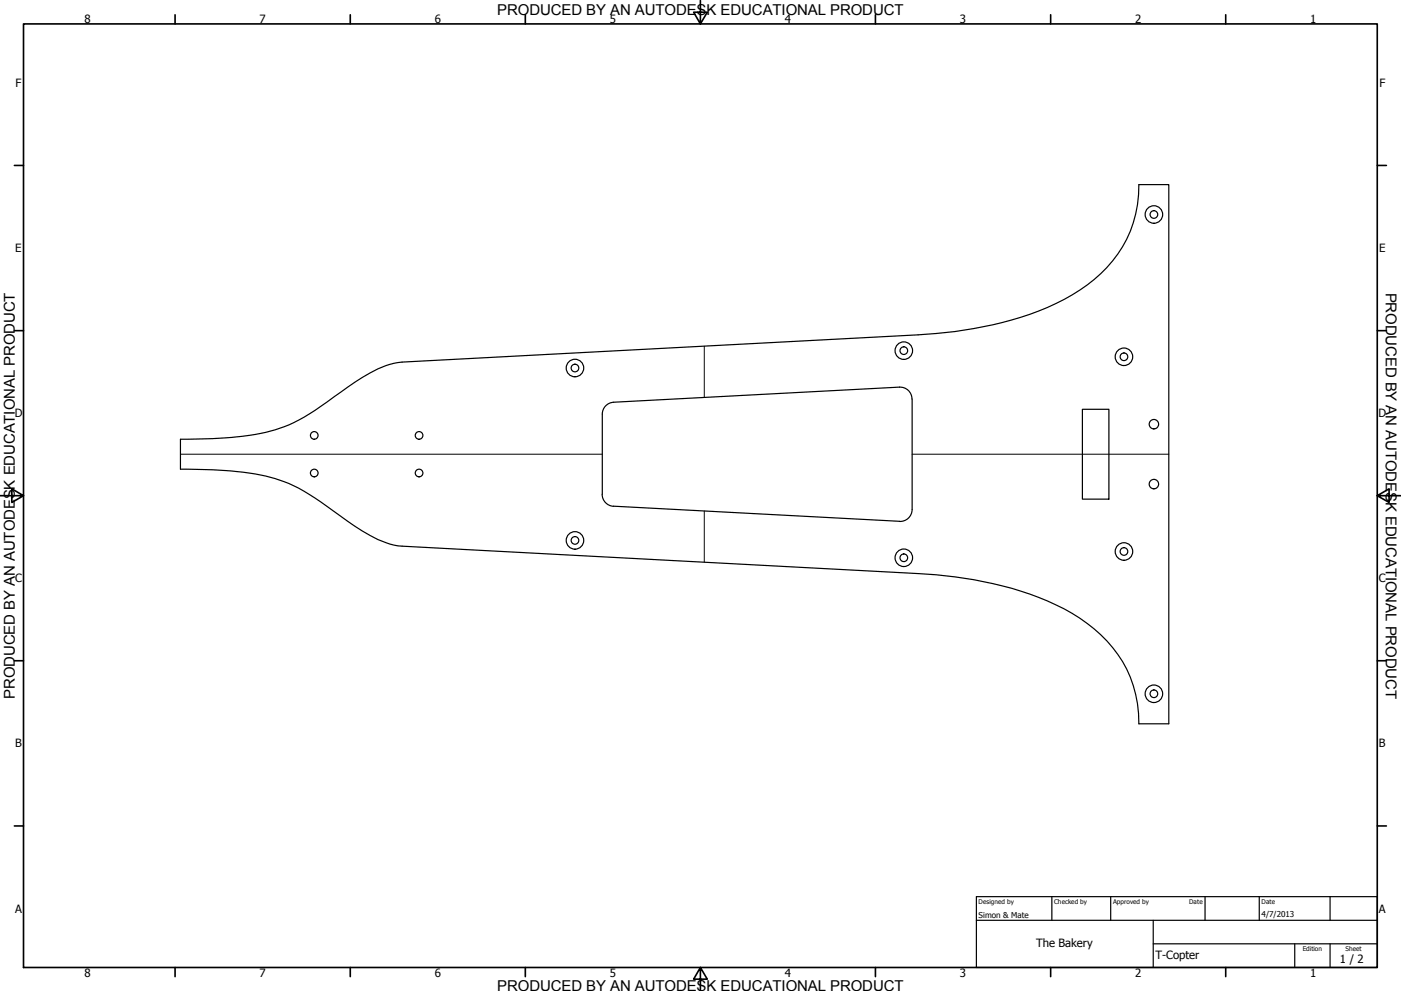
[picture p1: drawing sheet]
<svg xmlns="http://www.w3.org/2000/svg" width="594mm" height="420mm" viewBox="0 0 594 420" stroke-linecap="round" stroke-linejoin="round" font-family="sans-serif">
<!-- layer: Visible (ISO) -->
<g fill="none" stroke="#000" stroke-width=".51">
<path d="M255.4 175.6l-.1 34a5.1 5.1 0 0 0 4.9 5.1M386.7 169.2a5.1 5.1 0 0 0-5.3-5.1l-121.2 6.4a5 5 0 0 0-4.8 5.1M386.8 169.2v46.8a5.1 5.1 0 0 1-5.4 5.1l-121.2-6.5M459 173.5h11.2v38.1h-11.2zM76.5 186.2l17.9-.5a79.5 79.5 0 0 0 32.3-7.6 247.5 247.5 0 0 0 23.8-16.1 46 46 0 0 1 18.3-8.3l220.5-11.7a154.7 154.7 0 0 0 58.4-13.3 62.4 62.4 0 0 0 30.1-27.3 51.1 51.1 0 0 0 5.1-23.1h12.7v228.6h-12.7a50.4 50.4 0 0 0-21.9-42.6 105.5 105.5 0 0 0-40-16.9 184.3 184.3 0 0 0-31.7-4.2l-218.8-11.6-3.4-.5a65.7 65.7 0 0 1-22.6-12.2 103.4 103.4 0 0 0-23.9-14.6 106.7 106.7 0 0 0-32.8-5.2l-11.3-.2z"/>
<circle cx="489.3" cy="90.9" r="1.62"/>
<circle cx="489.3" cy="90.9" r="3.7"/>
<circle cx="243.8" cy="156" r="1.62"/>
<circle cx="243.8" cy="156" r="3.7"/>
<circle cx="383.3" cy="148.7" r="1.62"/>
<circle cx="383.3" cy="148.7" r="3.7"/>
<circle cx="476.6" cy="151.3" r="1.62"/>
<circle cx="476.6" cy="151.3" r="3.7"/>
<circle cx="489.3" cy="179.8" r="2"/>
<circle cx="133.3" cy="184.6" r="1.62"/>
<circle cx="177.7" cy="184.6" r="1.62"/>
<circle cx="133.3" cy="200.5" r="1.62"/>
<circle cx="177.7" cy="200.5" r="1.62"/>
<circle cx="489.3" cy="205.2" r="2"/>
<circle cx="243.8" cy="229.1" r="1.62"/>
<circle cx="243.8" cy="229.1" r="3.7"/>
<circle cx="383.3" cy="236.5" r="1.62"/>
<circle cx="383.3" cy="236.5" r="3.7"/>
<circle cx="476.6" cy="233.8" r="1.62"/>
<circle cx="476.6" cy="233.8" r="3.7"/>
<circle cx="489.3" cy="294.1" r="1.62"/>
<circle cx="489.3" cy="294.1" r="3.7"/>
</g>
<!-- layer: Border (ISO) -->
<g fill="none" stroke="#000" stroke-width=".7">
<path d="M10 10.1h574v400.1h-574zM74.2 6.3v3.8M148.5 6.3v3.8M222.8 6.3v3.8M297 .2v9.9l-2.9-4.9h5.8l-2.9 4.9M371.2 6.3v3.8M445.5 6.3v3.8M519.7 6.3v3.8M6.1 70.1h3.9M584 70.1h3.9M6.1 140.2h3.9M584 140.2h3.9"/>
<path d="M0 210.2h10l-5-3v5.8l5-2.8M584 210.2l5 2.8v-5.8l-5 3h10M6.1 280.1h3.9M584 280.1h3.9M6.1 350.2h3.9M584 350.2h3.9M74.2 410.2v3.9M148.5 410.2v3.9M222.8 410.2v3.9M297 410.2l2.9 4.9h-5.8l2.9-4.9v10M371.2 410.2v3.9M445.5 410.2v3.9"/>
<path d="M519.7 410.2v3.9"/>
</g>
<!-- layer: Title (ISO) -->
<path d="M414 380.2h170v30h-170zM414 390.2h170M446 380.2v10M471 380.2v10M489 390.2v20M511 380.2v10M534 380.2v10M564 380.2v10M489 400.2h95M549 400.2v10M564 400.2v10" fill="none" stroke="#000" stroke-width=".51"/>
<!-- layer: Sketch Geometry (ISO) -->
<path d="M298.6 146.8v21.7M76.5 192.6h178.9M386.8 192.6h108.8M298.6 216.6v21.8" fill="none" stroke="#000" stroke-width=".42"/>
<g font-size="6.4">
<text x="587.6" y="124.1" transform="rotate(90 587.6 124.1)">PRODUCED BY AN AUTODESK EDUCATIONAL PRODUCT</text>
<text x="6.3" y="296.3" transform="rotate(-90 6.3 296.3)">PRODUCED BY AN AUTODESK EDUCATIONAL PRODUCT</text>
</g>
<g font-size="6.3">
<text x="210.9" y="6.5">PRO</text>
<text x="224.5" y="6.5">DUCED BY AN AUTODESK EDUCATIONAL PRODUCT</text>
<text x="210.9" y="420.2">PRODUCED BY AN AUTODESK EDUCATIONAL PRODUCT</text>
</g>
<g font-size="4.8">
<text x="35.8" y="9.8">8</text>
<text x="110" y="9.8">7</text>
<text x="184.3" y="9.8">6</text>
<text x="258.6" y="9.8">5</text>
<text x="332.8" y="9.8">4</text>
<text x="407" y="9.8">3</text>
<text x="481.3" y="9.8">2</text>
<text x="555.6" y="9.8">1</text>
<text x="6.6" y="36.9">F</text>
<text x="584.9" y="36.9">F</text>
<text x="6.5" y="106.9">E</text>
<text x="584.8" y="106.9">E</text>
<text x="6.2" y="176.9">D</text>
<text x="584.5" y="176.9">D</text>
<text x="6.4" y="246.9">C</text>
<text x="584.7" y="246.9">C</text>
<text x="6.4" y="316.9">B</text>
<text x="584.7" y="316.9">B</text>
<text x="6.4" y="386.9">A</text>
<text x="584.7" y="386.9">A</text>
<text x="439.4" y="401.6">The Bakery</text>
<text x="490" y="406.4">T-Copter</text>
<text x="568.2" y="408.1">1 / 2</text>
<text x="35.8" y="414.1">8</text>
<text x="110" y="414.1">7</text>
<text x="184.3" y="414.1">6</text>
<text x="258.6" y="414.1">5</text>
<text x="332.8" y="414.1">4</text>
<text x="407" y="414.1">3</text>
<text x="481.3" y="414.1">2</text>
<text x="555.6" y="414.1">1</text>
</g>
<g font-size="3.4">
<text x="415" y="389.1">Simon &amp; Mate</text>
<text x="535" y="388.6">4/7/2013</text>
</g>
<g font-size="2.7">
<text x="415" y="383.3">Designed by</text>
<text x="447" y="383.3">Checked by</text>
<text x="472" y="383.3">Approved by</text>
<text x="504.3" y="383.1">Date</text>
<text x="535" y="383.1">Date</text>
<text x="552.4" y="403.3">Edition</text>
<text x="570.5" y="403.3">Sheet</text>
</g>
</svg>
